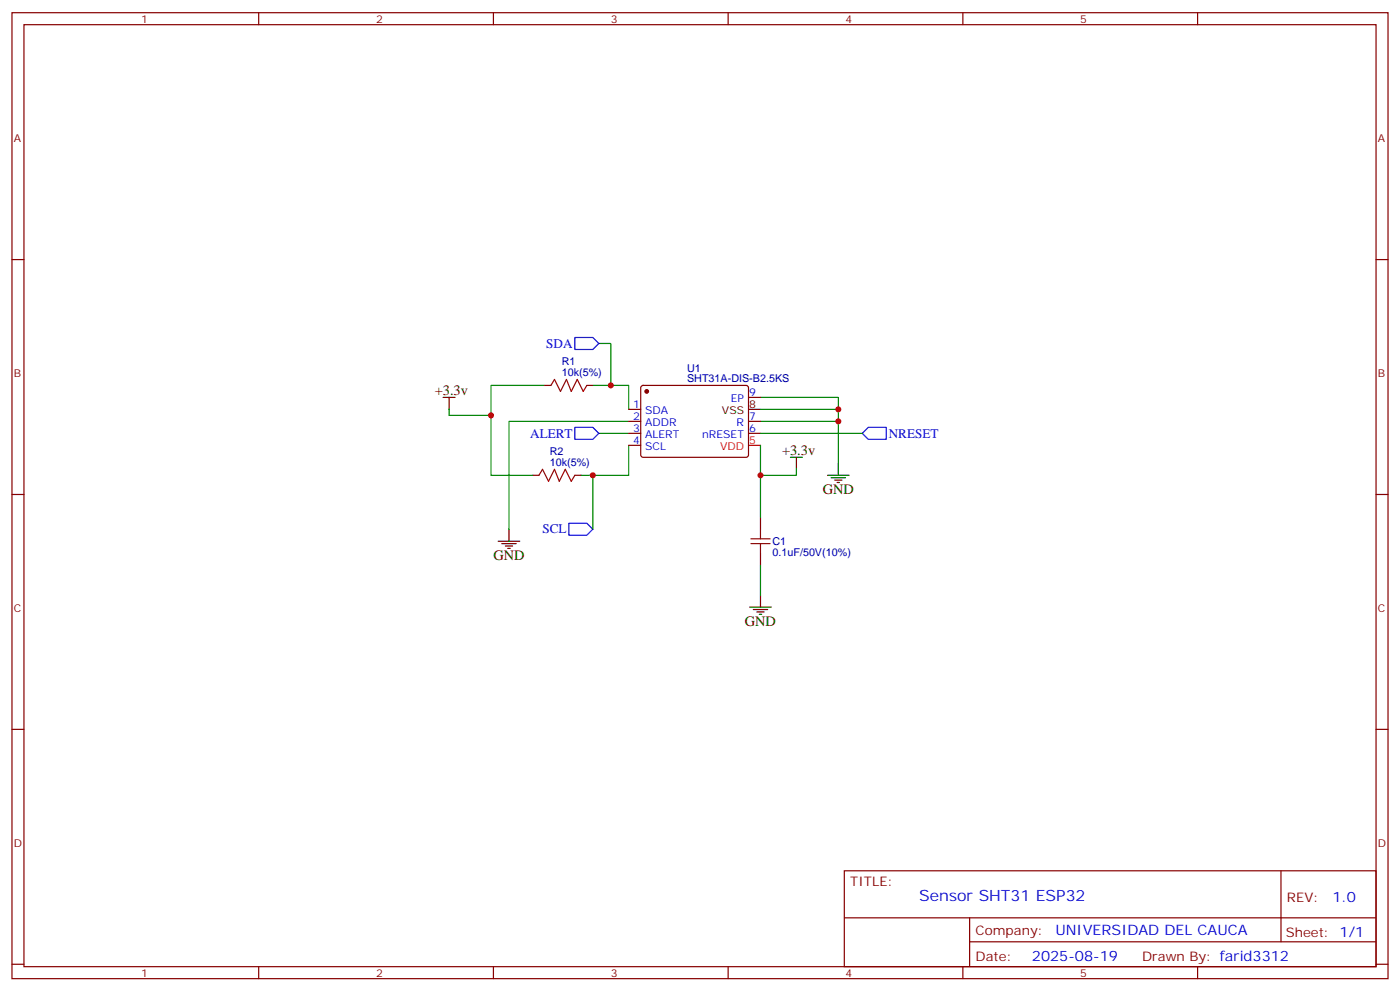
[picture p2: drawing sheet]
<svg xmlns="http://www.w3.org/2000/svg" width="412mm" height="292mm" viewBox="0 0 412 292" stroke-linecap="round" stroke-linejoin="round" font-family="sans-serif">
<g fill="none" stroke="#870000" stroke-width=".35">
<path d="M3.5 3.7h405.4v284.4h-405.4zM7.1 7.3h398.2v277.3h-398.2zM76.2 3.7v3.6M145.3 3.7v3.6M214.5 3.7v3.6M283.6 3.7v3.6M352.8 3.7v3.6M3.5 76.4h3.6M405.3 76.4h3.6M160.5 113.5h1.8M172.9 113.5h1.7M189 113.7l.4-.2h30.7l.4 .7-.1 20-.6 .4h-30.6l-.5-.7v-19.7z"/>
<path d="M220.5 117h3.5M157 139.9h1.7M169.3 139.9h1.8M185.2 124h3.5M185.2 127.6h3.5M185.2 131.1h3.5M185.2 120.5h3.5M220.5 124h3.5M220.5 127.6h3.5M3.5 145.6h3.6M224 152.3v3.5M405.3 145.6h3.6"/>
<path d="M224 162.8v3.6M3.5 214.7h3.6M405.3 214.7h3.6M248.7 256.3h156.6v28.3h-156.6zM377.3 256.4v20.8M248.7 270.2h156.5M285.6 277.2h119.6M285.6 270.2v14.1M3.5 283.8h3.6M76.2 284.6v3.5M145.3 284.6v3.5M214.5 284.6v3.5"/>
<path d="M283.6 284.6v3.5M352.8 284.6v3.5M405.3 283.8h3.6"/>
</g>
<g fill="none" stroke="#008700" stroke-width=".35">
<path d="M160.5 113.5h-15.9v26.4h12.4M174.6 113.5h10.6v7M176.4 101.1h3.5v12.4M224 117h22.9v3.5M132.3 120.5v1.8h12.3M174.6 139.9v15.9M176.4 127.6h8.8M185.2 131.1v8.8h-14.1M185.2 124h-35.3v31.8M224 120.5h22.9v15.9M224 131.1v8.8h10.6v-1.8M224 127.6h30"/>
<path d="M224 124h22.9M224 139.9v12.4M224 166.4v8.8"/>
</g>
<path d="M169.3 99.3h5.3l1.8 1.8-1.8 1.8h-5.3zM169.3 125.8h5.3l1.8 1.8-1.8 1.7h-5.3zM254 127.6l1.8-1.8h5.3v3.5h-5.3zM167.6 154h5.3l1.7 1.8-1.7 1.8h-5.3z" fill="none" stroke="#00f" stroke-width=".35"/>
<g fill="none" stroke="#000" stroke-width=".35">
<path d="M130.5 117h3.6M132.3 117v3.5M220.5 120.5h3.5M232.8 134.6h3.6M234.6 134.6v3.5M243.8 139.9h6.3M246.9 136.4v3.5M146.8 159.3h6.3M149.9 155.8v3.5M244.8 140.6h4.3M245.9 141.3h2.1M246.6 142h.7"/>
<path d="M147.8 160h4.2M148.9 160.7h2.1M149.6 161.4h.7M220.8 178.7h6.4M221.9 179.4h4.2M224 175.2v3.5M223 180.1h2.1M223.7 180.8h.7"/>
</g>
<path d="M162.3 113.5l1-1.8 1.8 3.5 1.8-3.5 1.4 3.5 1.7-3.5 1.8 3.5 1.1-1.7M158.7 139.9l1.1-1.8 1.8 3.6 1.7-3.6 1.4 3.6 1.8-3.6 1.8 3.6 1-1.8M221.2 158.6h5.6M224 155.8v2.8M221.2 160h5.6M224 160v2.8" fill="none" stroke="#a10000" stroke-width=".35"/>
<path d="M220.5 131.1h3.5" fill="none" stroke="#f00" stroke-width=".35"/>
<circle cx="190.5" cy="115.2" r=".53" fill="#870000" stroke="#870000" stroke-width=".35"/>
<g fill="#c00">
<circle cx="179.9" cy="113.5" r=".88"/>
<circle cx="144.6" cy="122.3" r=".88"/>
<circle cx="246.9" cy="124" r=".88"/>
<circle cx="246.9" cy="120.5" r=".88"/>
<circle cx="174.6" cy="139.9" r=".88"/>
<circle cx="224" cy="139.9" r=".88"/>
</g>
<text font-size="4.6" fill="#00f" x="270.8" y="265.4">Sensor SHT31 ESP32</text>
<g font-size="4.2">
<text x="128.1" y="116.3">+3.3v</text>
<text x="230.4" y="133.9">+3.3v</text>
<text x="242.4" y="145.6">GND</text>
<text x="145.3" y="165">GND</text>
<text x="219.4" y="184.4">GND</text>
</g>
<g font-size="4.2" fill="#00f">
<text x="392.5" y="265.6">1.0</text>
<text x="310.9" y="275.2">UNIVERSIDAD DEL CAUCA</text>
<text x="304" y="283">2025-08-19</text>
</g>
<g font-size="3.9" fill="#00f">
<text x="160.9" y="102.4">SDA</text>
<text x="156.2" y="128.8">ALERT</text>
<text x="261.8" y="128.8">NRESET</text>
<text x="159.8" y="157">SCL</text>
</g>
<g font-size="3.9" fill="#800">
<text x="250.5" y="260.9">TITLE:</text>
<text x="379.1" y="265.6">REV:</text>
<text x="287.4" y="275.1">Company:</text>
<text x="378.7" y="275.7">Sheet: 1/1</text>
<text x="287.4" y="282.8">Date:</text>
<text x="336.4" y="282.9">Drawn By: farid3312</text>
</g>
<g font-size="3.2" fill="#800">
<text x="41.6" y="6.7">1</text>
<text x="110.8" y="6.7">2</text>
<text x="179.9" y="6.7">3</text>
<text x="249.1" y="6.7">4</text>
<text x="318.2" y="6.7">5</text>
<text x="4.1" y="41.8">A</text>
<text x="405.9" y="41.8">A</text>
<text x="4.1" y="111">B</text>
<text x="405.9" y="111">B</text>
<text x="4.1" y="180.1">C</text>
<text x="405.9" y="180.1">C</text>
<text x="4.1" y="249.3">D</text>
<text x="405.9" y="249.3">D</text>
<text x="41.6" y="287.5">1</text>
<text x="110.8" y="287.5">2</text>
<text x="179.9" y="287.5">3</text>
<text x="249.1" y="287.5">4</text>
<text x="318.2" y="287.5">5</text>
</g>
<g font-size="3.2" fill="#000080">
<text x="165.5" y="107.4">R1</text>
<text x="165.5" y="110.6">10k(5%)</text>
<text x="202.4" y="112.4">SHT31A-DIS-B2.5KS</text>
<text x="202.4" y="109.4">U1</text>
<text x="161.9" y="137.1">10k(5%)</text>
<text x="161.9" y="134">R2</text>
<text x="227.5" y="160.5">C1</text>
<text x="227.5" y="163.6">0.1uF/50V(10%)</text>
</g>
<g font-size="3.2" fill="#00f">
<text x="215.3" y="118.4">EP</text>
<text x="220.7" y="116.6">9</text>
<text x="186.5" y="123.7">2</text>
<text x="186.5" y="120.2">1</text>
<text x="190" y="125.4">ADDR</text>
<text x="190" y="121.9">SDA</text>
<text x="217" y="125.4">R</text>
<text x="220.7" y="123.7">7</text>
<text x="186.5" y="130.7">4</text>
<text x="186.5" y="127.2">3</text>
<text x="190" y="129">ALERT</text>
<text x="206.8" y="129">nRESET</text>
<text x="220.7" y="127.2">6</text>
<text x="190" y="132.5">SCL</text>
</g>
<g font-size="3.2">
<text x="212.7" y="121.9">VSS</text>
<text x="220.7" y="120.2">8</text>
</g>
<g font-size="3.2" fill="#f00">
<text x="220.7" y="130.7">5</text>
<text x="212.1" y="132.5">VDD</text>
</g>
</svg>
